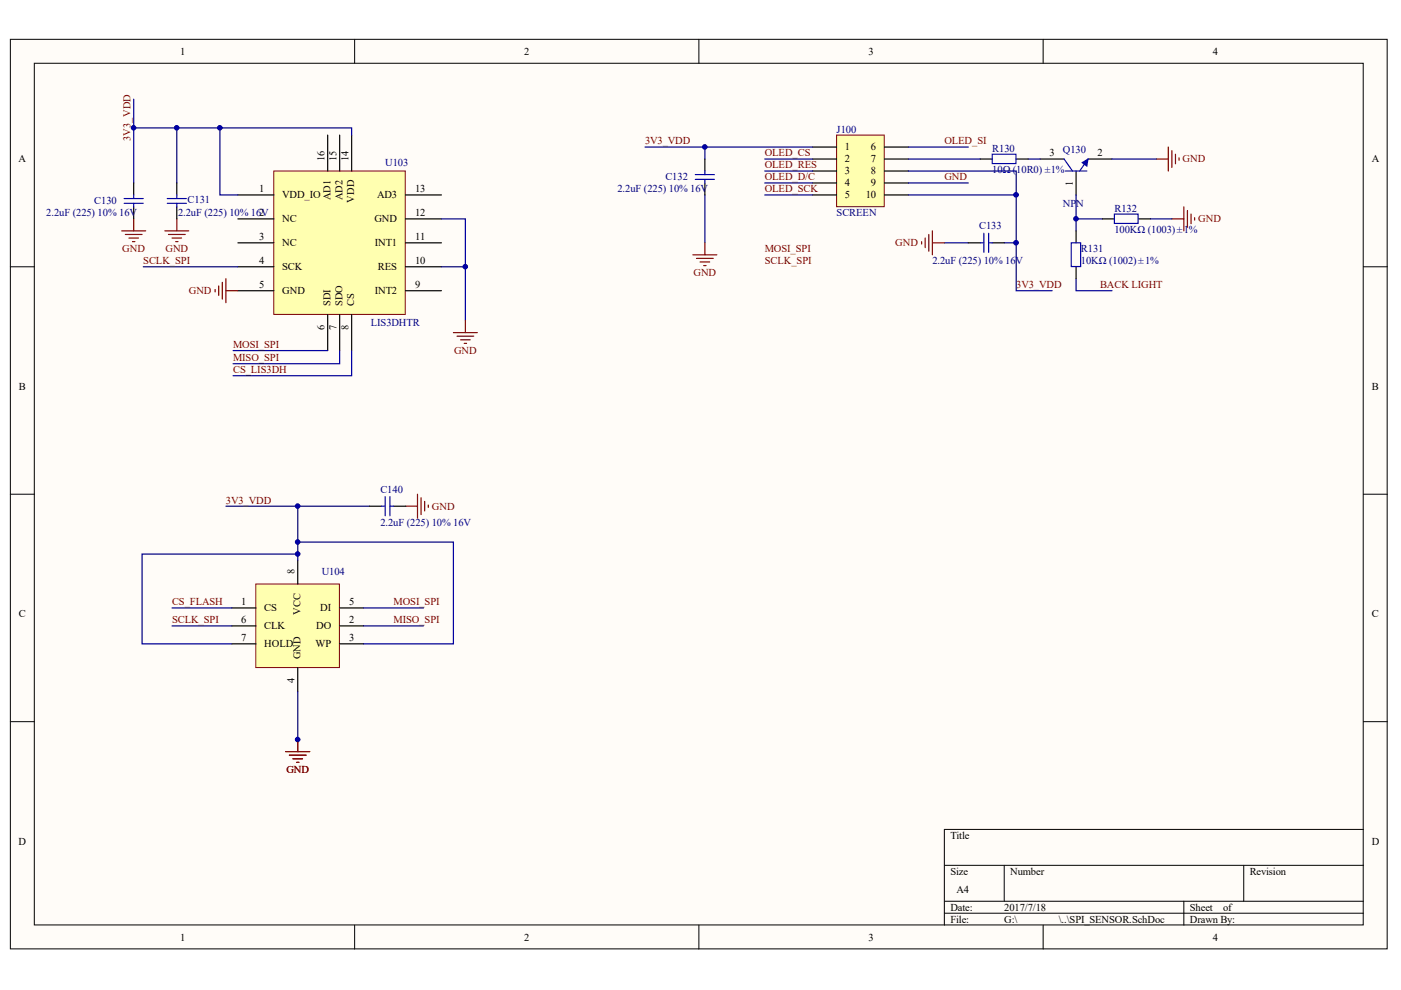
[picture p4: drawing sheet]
<svg xmlns="http://www.w3.org/2000/svg" width="297mm" height="210mm" viewBox="0 0 297 210" stroke-linecap="round" stroke-linejoin="round" font-family="sans-serif">
<g fill="#fffcf8" stroke="#000" stroke-width=".21">
<path d="M2.2 8.3h291.9v192.9h-291.9z"/>
<path d="M7.3 13.4h281.7v182.7h-281.7z"/>
</g>
<g fill="none" stroke="#000" stroke-width=".21">
<path d="M75.2 8.3v5.1M148.2 8.3v5.1M221.2 8.3v5.1M2.2 56.6h5.1M289.1 56.6h5.1M2.2 104.8h5.1M289.1 104.8h5.1M2.2 153h5.1M289.1 153h5.1M289.1 175.9h-88.9v20.3M75.2 196.2v5M148.2 196.2v5"/>
<path d="M200.2 183.5h88.9M200.2 191.1h88.9M200.2 193.6h88.9M212.9 183.5v7.6M221.2 196.2v5M251 191.1v5.1M263.7 183.5v7.6"/>
</g>
<path d="M58.1 36.3h27.8v30.4h-27.8z" fill="#ffffb0" stroke="#800000" stroke-width=".21"/>
<g fill="none" stroke="#000" stroke-width=".25">
<path d="M69.5 28.6v7.7M72 28.6v7.7M74.6 28.6v7.7M50.4 41.3h7.7M50.4 46.4h7.7M50.4 51.5h7.7M50.4 56.6h7.7M86 41.3h7.6M86 46.4h7.6M86 51.5h7.6M86 56.6h7.6M50.4 61.6h7.7"/>
<path d="M69.5 66.7v7.6M72 66.7v7.6M74.6 66.7v7.6M86 61.6h7.6"/>
</g>
<path d="M28.3 21v6.1M37.5 27.1v11.7M46.6 27.1v14.2h3.8M74.6 28.6v-1.5h-46.3v11.7M30.4 56.6h20M93.6 46.4h5.1v21.6M93.6 56.6h5.1M49.4 74.3h20.1M72 74.3v2.8h-22.6M74.6 74.3v5.4h-25.2" fill="none" stroke="#000080" stroke-width=".25"/>
<g fill="none" stroke="#800000" stroke-width=".25">
<path d="M25.8 48.9h5.1M26.6 49.7h3.5M27.3 50.5h2.1M28.1 51.2h.5M28.3 46.4v2.5M34.9 48.9h5.1M35.7 49.7h3.6M36.5 50.5h2M37.2 51.2h.5M37.5 46.4v2.5M47.1 59.9v3.5M47.9 59.1v5.1"/>
<path d="M45.6 61.4v.5M46.4 60.6v2.1M47.9 61.6h2.5M96.1 70.5h5.1M96.9 71.3h3.5M97.7 72h2M98.4 72.8h.5M98.7 68v2.5"/>
</g>
<path d="M54.2 123.8h17.8v17.7h-17.8z" fill="#ffffb0" stroke="#800000" stroke-width=".21"/>
<path d="M63.1 118.7v5.1M49.2 128.9h5M49.2 132.7h5M49.2 136.5h5M72 128.9h5.1M72 132.7h5.1M72 136.5h5.1M63.1 141.6v5.1" fill="none" stroke="#000" stroke-width=".25"/>
<path d="M47.9 107.3h30.5M63.1 117.5h-33v19h19.1M63.1 114.9h33v21.6h-19M63.1 107.3v11.4M36.5 128.9h12.7M36.5 132.7h12.7M77.1 128.9h12.7M77.1 132.7h12.7M63.1 146.7v10.1" fill="none" stroke="#000080" stroke-width=".25"/>
<path d="M86 107.3h2.5M88.5 104.8v5.1M89.3 105.5v3.6M90 106.3v2M90.8 107.1v.5M60.6 159.4h5.1M63.1 156.8v2.6M61.4 160.1h3.5M62.1 160.9h2M62.9 161.6h.5" fill="none" stroke="#800000" stroke-width=".25"/>
<path d="M177.4 28.6h10.1v15.2h-10.1z" fill="#ffffb0" stroke="#800000" stroke-width=".21"/>
<g fill="none" stroke="#000" stroke-width=".25">
<path d="M28.3 38.8v2.5M37.5 38.8v2.5M149.4 33.7v2.6M149.4 38.8v2.5M172.3 31.2h5.1M172.3 33.7h5.1M172.3 36.3h5.1M172.3 38.8h5.1M187.5 31.2h5.1M187.5 33.7h5.1M187.5 36.3h5.1M187.5 38.8h5.1"/>
<path d="M207.8 33.7h2.6M215.5 33.7h2.5M220.5 33.7h5.1M228.1 36.3v5M230.7 33.7h5.1M28.3 43.9v2.5M37.5 43.9v2.5M172.3 41.3h5.1M187.5 41.3h5.1M205.3 51.5h2.5M210.4 51.5h2.5M228.1 48.9v2.6"/>
<path d="M228.1 56.6v2.5M233.7 46.4h2.6M241.4 46.4h2.5M78.4 107.3h2.5M83.4 107.3h2.6"/>
</g>
<g fill="none" stroke="#000080" stroke-width=".25">
<path d="M136.8 31.2h35.5M149.4 31.2v2.5M162.1 33.7h10.2M162.1 36.3h10.2M162.1 38.8h10.2M192.6 36.3h22.9v25.3h7.6M192.6 33.7h15.2M192.6 38.8h12.7M192.6 31.2h12.7M218 33.7h2.5M235.8 33.7h9.4M149.4 41.3v10.2"/>
<path d="M162.1 41.3h10.2M192.6 41.3h22.9M200.2 51.5h5.1M212.9 51.5h2.6M228.1 59.1v2.5h7.7M228.1 46.4h5.6M228.1 41.3v7.6M243.9 46.4h4.6"/>
</g>
<g fill="none" stroke="#00f" stroke-width=".25">
<path d="M147.4 37h4.1M147.4 38h4.1M149.4 36.3v.7M149.4 38v.8M210.4 32.7h5v2h-5zM225.6 33.7l1.8 2.6M225.9 36.3h4.5M230.7 33.7l-1.8 2.6M26.3 42.1h4.1M26.3 43.1h4.1M28.3 41.3v.8M28.3 43.1v.8"/>
<path d="M35.5 42.1h4M35.5 43.1h4M37.5 41.3v.8M37.5 43.1v.8M207.8 51.5h.8M208.6 49.5v4M209.6 49.5v4M209.6 51.5h.8M227.1 51.5h2v5h-2zM236.3 45.4h5v2h-5zM80.9 107.3h.8M81.7 105.3v4.1"/>
<path d="M82.7 105.3v4.1M82.7 107.3h.7"/>
</g>
<path d="M229.4 34.5l1.3-.8-.3 1.5z" fill="#00f" stroke="#00f" stroke-width=".21"/>
<g fill="none" stroke="#800000" stroke-width=".25">
<path d="M245.2 33.7h2.5M247.7 31.2v5.1M248.5 31.9v3.6M249.2 32.7v2M250 33.5v.5M146.9 54h5.1M147.7 54.8h3.5M148.4 55.5h2.1M149.2 56.3h.5M149.4 51.5v2.5M195.4 51.2v.5M196.2 50.5v2"/>
<path d="M196.9 49.7v3.6M197.7 48.9v5.1M197.7 51.5h2.5M248.5 46.4h2.5M251 43.9v5M251.8 44.6v3.6M252.5 45.4v2M253.3 46.2v.5"/>
</g>
<g fill="#000080" stroke="#000080" stroke-width=".21">
<circle cx="28.3" cy="27.1" r=".48"/>
<circle cx="37.5" cy="27.1" r=".48"/>
<circle cx="46.6" cy="27.1" r=".48"/>
<circle cx="63.1" cy="156.8" r=".48"/>
<circle cx="63.1" cy="117.5" r=".48"/>
<circle cx="63.1" cy="114.9" r=".48"/>
<circle cx="63.1" cy="107.3" r=".48"/>
<circle cx="98.6" cy="56.5" r=".48"/>
<circle cx="149.4" cy="31.2" r=".48"/>
<circle cx="215.4" cy="51.5" r=".49"/>
<circle cx="215.4" cy="41.3" r=".49"/>
<circle cx="228.1" cy="46.4" r=".48"/>
</g>
<g font-size="2.2">
<text x="38.2" y="11.6">1</text>
<text x="111.2" y="11.6">2</text>
<text x="184.2" y="11.6">3</text>
<text x="257.1" y="11.6">4</text>
<text x="3.9" y="34.4">A</text>
<text x="68.8" y="34.2" transform="rotate(-90 68.8 34.2)">16</text>
<text x="71.3" y="34.2" transform="rotate(-90 71.3 34.2)">15</text>
<text x="73.9" y="34.2" transform="rotate(-90 73.9 34.2)">14</text>
<text x="179.2" y="31.9">1</text>
<text x="179.2" y="34.4">2</text>
<text x="184.7" y="31.9">6</text>
<text x="184.7" y="34.4">7</text>
<text x="222.5" y="33.2">3</text>
<text x="232.7" y="33.2">2</text>
<text x="290.8" y="34.4">A</text>
<text x="54.9" y="40.8">1</text>
<text x="88" y="40.8">13</text>
<text x="179.2" y="37">3</text>
<text x="179.2" y="39.5">4</text>
<text x="184.7" y="37">8</text>
<text x="184.7" y="39.5">9</text>
<text x="227.5" y="39.4" transform="rotate(-90 227.5 39.4)">1</text>
<text x="54.9" y="45.9">2</text>
<text x="59.8" y="42.1">VDD_IO</text>
<text x="59.8" y="47.1">NC</text>
<text x="70" y="42.5" transform="rotate(-90 70 42.5)">AD1</text>
<text x="72.6" y="42.5" transform="rotate(-90 72.6 42.5)">AD2</text>
<text x="75.1" y="43" transform="rotate(-90 75.1 43)">VDD</text>
<text x="79.4" y="47.1">GND</text>
<text x="79.9" y="42.1">AD3</text>
<text x="88" y="45.9">12</text>
<text x="179.2" y="42.1">5</text>
<text x="183.5" y="42.1">10</text>
<text x="54.9" y="50.9">3</text>
<text x="59.8" y="52.2">NC</text>
<text x="79.5" y="52.2">INT1</text>
<text x="88" y="50.9">11</text>
<text x="54.9" y="56">4</text>
<text x="59.8" y="57.3">SCK</text>
<text x="80.1" y="57.3">RES</text>
<text x="88" y="56">10</text>
<text x="54.9" y="61.1">5</text>
<text x="59.8" y="62.4">GND</text>
<text x="70" y="64.9" transform="rotate(-90 70 64.9)">SDI</text>
<text x="72.6" y="64.9" transform="rotate(-90 72.6 64.9)">SDO</text>
<text x="75.1" y="64.9" transform="rotate(-90 75.1 64.9)">CS</text>
<text x="79.5" y="62.4">INT2</text>
<text x="88" y="61.1">9</text>
<text x="68.8" y="69.9" transform="rotate(-90 68.8 69.9)">6</text>
<text x="71.3" y="69.9" transform="rotate(-90 71.3 69.9)">7</text>
<text x="73.9" y="69.9" transform="rotate(-90 73.9 69.9)">8</text>
<text x="4" y="82.7">B</text>
<text x="290.9" y="82.7">B</text>
<text x="62.4" y="121.8" transform="rotate(-90 62.4 121.8)">8</text>
<text x="4" y="130.9">C</text>
<text x="51.1" y="128.4">1</text>
<text x="56" y="129.6">CS</text>
<text x="63.7" y="130.3" transform="rotate(-90 63.7 130.3)">VCC</text>
<text x="67.9" y="129.6">DI</text>
<text x="74" y="128.4">5</text>
<text x="290.9" y="130.9">C</text>
<text x="51.1" y="132.2">6</text>
<text x="51.1" y="136">7</text>
<text x="56" y="133.4">CLK</text>
<text x="56" y="137.2">HOLD</text>
<text x="66.9" y="137.2">WP</text>
<text x="67" y="133.4">DO</text>
<text x="74" y="132.2">2</text>
<text x="74" y="136">3</text>
<text x="63.7" y="139.8" transform="rotate(-90 63.7 139.8)">GND</text>
<text x="62.4" y="144.8" transform="rotate(-90 62.4 144.8)">4</text>
<text x="3.9" y="179.1">D</text>
<text x="201.5" y="177.8">Title</text>
<text x="290.8" y="179.1">D</text>
<text x="201.5" y="185.5">Size</text>
<text x="214.2" y="185.5">Number</text>
<text x="265" y="185.5">Revision</text>
<text x="202.8" y="189.3">A4</text>
<text x="201.5" y="193.1">Date:</text>
<text x="201.5" y="195.6">File:</text>
<text x="212.9" y="193.1">2017/7/18</text>
<text x="212.9" y="195.6">G:\</text>
<text x="224.5" y="195.6">\..\SPI_SENSOR.SchDoc</text>
<text x="252.3" y="193.1">Sheet</text>
<text x="252.3" y="195.6">Drawn By:</text>
<text x="259.3" y="193.1">of</text>
<text x="38.2" y="199.4">1</text>
<text x="111.2" y="199.4">2</text>
<text x="184.2" y="199.4">3</text>
<text x="257.1" y="199.4">4</text>
</g>
<g font-size="2.2" fill="#800000">
<text x="27.6" y="29.9" transform="rotate(-90 27.6 29.9)">3V3_VDD</text>
<text x="136.8" y="30.6">3V3_VDD</text>
<text x="162.1" y="33.2">OLED_CS</text>
<text x="162.1" y="35.7">OLED_RES</text>
<text x="200.2" y="30.6">OLED_SI</text>
<text x="250.7" y="34.4">GND</text>
<text x="162.1" y="38.2">OLED_D/C</text>
<text x="162.1" y="40.8">OLED_SCK</text>
<text x="200.2" y="38.2">GND</text>
<text x="254" y="47.1">GND</text>
<text x="25.9" y="53.5">GND</text>
<text x="35.1" y="53.5">GND</text>
<text x="162.1" y="53.5">MOSI_SPI</text>
<text x="189.8" y="52.2">GND</text>
<text x="30.4" y="56">SCLK_SPI</text>
<text x="147" y="58.6">GND</text>
<text x="162.1" y="56">SCLK_SPI</text>
<text x="40" y="62.4">GND</text>
<text x="215.5" y="61.1">3V3_VDD</text>
<text x="233.2" y="61.1">BACK LIGHT</text>
<text x="49.4" y="73.8">MOSI_SPI</text>
<text x="49.4" y="76.6">MISO_SPI</text>
<text x="96.3" y="75.1">GND</text>
<text x="49.4" y="79.1">CS_LIS3DH</text>
<text x="47.9" y="106.8">3V3_VDD</text>
<text x="91.6" y="108">GND</text>
<text x="36.5" y="128.4">CS_FLASH</text>
<text x="83.4" y="128.4">MOSI_SPI</text>
<text x="36.5" y="132.2">SCLK_SPI</text>
<text x="83.4" y="132.2">MISO_SPI</text>
<text x="60.7" y="163.9">GND</text>
</g>
<g font-size="2.2" fill="#000080">
<text x="177.4" y="28.1">J100</text>
<text x="81.7" y="35.2">U103</text>
<text x="210.4" y="32.2">R130</text>
<text x="225.4" y="32.4">Q130</text>
<text x="130.9" y="40.8">2.2uF (225) 10% 16V</text>
<text x="141.1" y="38.2">C132</text>
<text x="210.4" y="36.7">10Ω (</text>
<text x="215.5" y="36.7">10R0) ±1%</text>
<text x="9.8" y="45.9">2.2uF (225) 10% 16V</text>
<text x="20" y="43.3">C130</text>
<text x="37.7" y="45.9">2.2uF (225) 10% 16V</text>
<text x="39.8" y="43.1">C131</text>
<text x="177.4" y="45.9">SCREEN</text>
<text x="225.4" y="43.8">NP</text>
<text x="228.2" y="43.8">N</text>
<text x="236.3" y="44.8">R132</text>
<text x="207.6" y="48.7">C133</text>
<text x="229.2" y="53.5">R131</text>
<text x="236.3" y="49.4">100KΩ (1003)±1%</text>
<text x="197.7" y="56">2.2uF (225) 10% 16V</text>
<text x="229.2" y="56">10KΩ (1002)±1%</text>
<text x="78.6" y="69.2">LIS3DHTR</text>
<text x="80.6" y="104.5">C140</text>
<text x="80.6" y="111.6">2.2uF (225) 10% 16V</text>
<text x="68.2" y="122">U104</text>
</g>
</svg>
